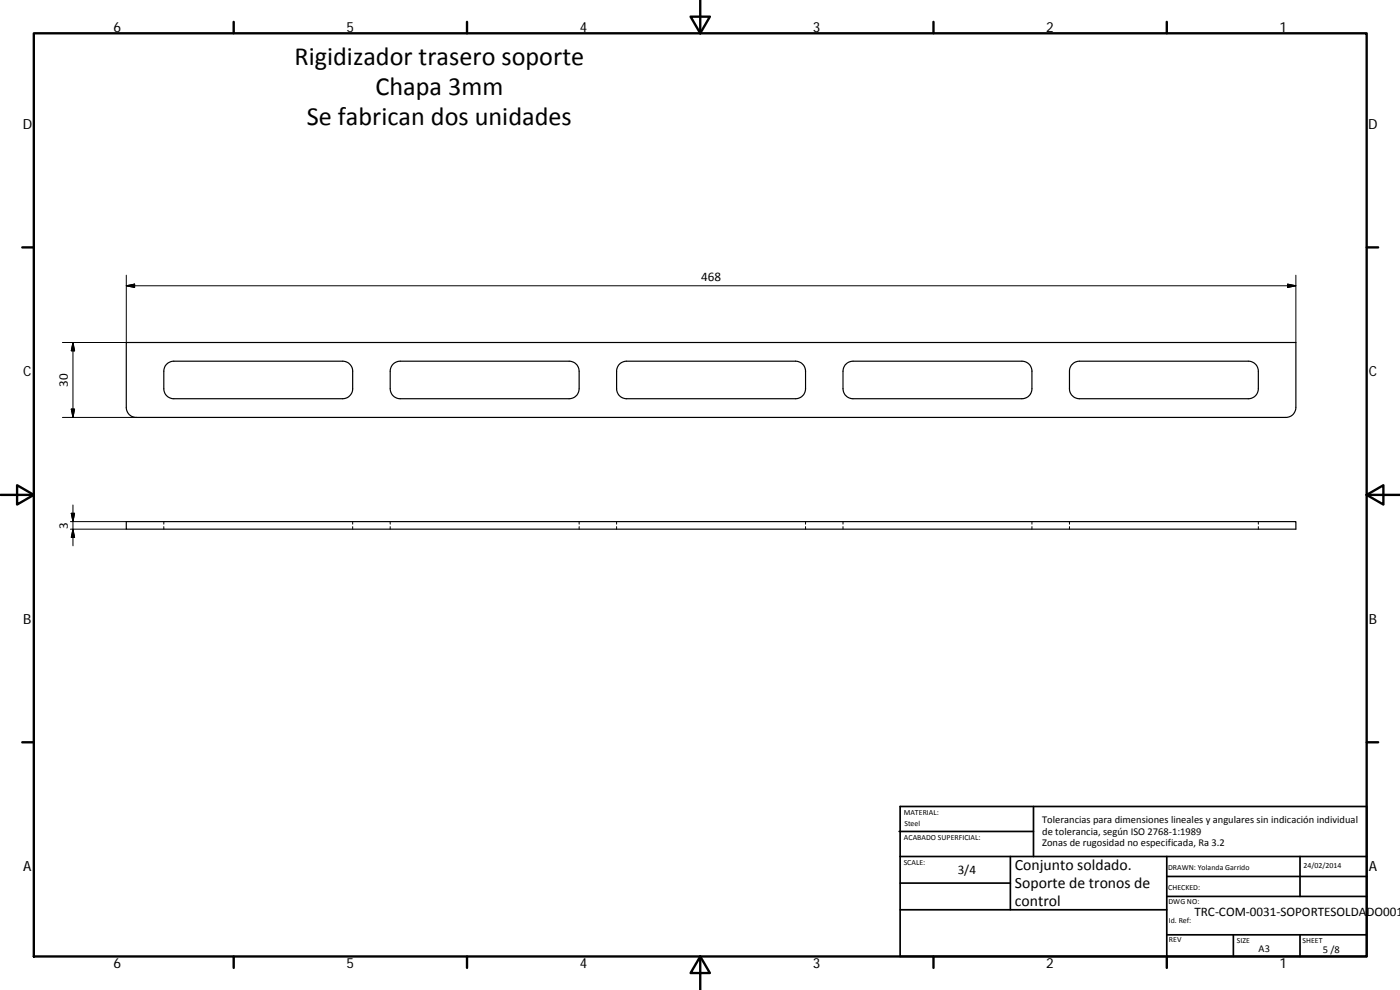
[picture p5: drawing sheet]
<svg xmlns="http://www.w3.org/2000/svg" width="420mm" height="297mm" viewBox="0 0 420 297" stroke-linecap="round" stroke-linejoin="round" font-family="sans-serif">
<path d="M37.9 102.8h351v19.4a2.96 2.96 0 0 1-3 3h-345a2.96 2.96 0 0 1-3-3zM50 109.3l1-.7 1.2-.2h50.7a3 3 0 0 1 2.9 3v5.2a3 3 0 0 1-2.9 3h-50.7a3 3 0 0 1-3-3v-5.6l.3-1.1zM118 109.3l1-.7 1.1-.2h50.7a3 3 0 0 1 3 3v5.2a3 3 0 0 1-3 3h-50.7a3 3 0 0 1-3-3v-5.6zM185.9 109.3l1-.7 1.2-.2h50.6a3 3 0 0 1 3.1 3v5.2a3 3 0 0 1-3.1 3h-50.6a3 3 0 0 1-3.1-3l.1-5.6zM253.6 109.5l.9-.7 1.5-.4h50.7a3 3 0 0 1 3 3v5.2a3 3 0 0 1-3 3h-50.7a3 3 0 0 1-3-3v-5.2zM321.6 109.5l.8-.7 1.5-.4h50.7a3 3 0 0 1 3 3v5.2a3 3 0 0 1-3 3h-50.7a3 3 0 0 1-2.9-3v-5.6zM37.9 156.5h351v2.3h-351z" fill="none" stroke="#000" stroke-width=".36"/>
<g fill="none" stroke="#000" stroke-width=".3">
<path d="M37.9 82.6v20.2h-19.2M37.9 85.7l2.5-.5v1.1zM37.9 85.7h351M386.4 85.2l2.5 .5-2.5 .6zM388.9 82.6v20.2M21.9 102.8v22.4M21.9 102.8l.5 2.5h-1zM18.7 125.2h22.2M21.4 122.7h1l-.5 2.5zM21.1 158.8h16.8M21.1 156.5h16.8M21.4 154h1l-.5 2.5z"/>
<path d="M21.9 151.5v12.3M21.9 158.8l.5 2.4h-1zM49.2 156.5v.8M49.2 158v.8M105.8 156.5v.8M105.8 158v.8M117.1 156.5v.8M117.1 158v.8M173.8 156.5v.8M173.8 158v.8M185 156.5v.8M185 158v.8"/>
<path d="M241.8 156.5v.8M241.8 158v.8M253 156.5v.8M253 158v.8M309.7 156.5v.8M309.7 158v.8M321 156.5v.8M321 158v.8M377.6 156.5v.8M377.6 158v.8"/>
</g>
<g fill="none" stroke="#000" stroke-width=".71">
<path d="M10.1 10h400.1v277h-400.1zM70.1 6.6v3.4M140.2 6.6v3.4M207.3 5h5.8l-2.9 5zM210.2 0v10M280.2 6.6v3.4M350.2 6.6v3.4M6.7 74.2h3.4M410.2 74.2h3.4M.2 148.5h9.9M5.1 145.6l5 2.9-5 2.9zM410.2 148.5l5-2.9v5.8z"/>
<path d="M410.2 148.5h9.9M6.7 222.7h3.4M410.2 222.7h3.4M70.1 287v3.4M140.2 287v3.4M210.2 287l2.9 5h-5.8zM210.2 287v10M280.2 287v3.4M350.2 287v3.4"/>
</g>
<g fill="none" stroke="#000" stroke-width=".51">
<path d="M269.8 249.5h40.4M270.1 257h140.1M270.1 242h140.1v45h-140.1zM303.2 257v16M310.2 242v15M350.2 257v30M390.2 257v12M270.1 273h80.1M270.1 265h33.1M350.2 269h60M350.2 263h60M350.2 280.5h60"/>
<path d="M370.2 280.5v6.5M390.2 280.5v6.5"/>
</g>
<path d="M37.9 85.7l2.5-.5v1.1zM386.4 85.2l2.5 .5-2.5 .6zM21.9 102.8l.5 2.5h-1zM21.4 122.7h1l-.5 2.5zM21.4 154h1l-.5 2.5zM21.9 158.8l.5 2.4h-1z" fill="#000" stroke="#000" stroke-width=".3"/>
<g font-size="7.9">
<text x="88.4" y="19.4">Rigidizador trasero soporte</text>
<text x="112.7" y="28.4">Chapa 3mm</text>
<text x="92.1" y="37.4">Se fabrican dos unidades</text>
</g>
<g font-size="4.7">
<text x="304.6" y="261.2">Conjunto soldado.</text>
<text x="304.6" y="266.6">Soporte de tronos de</text>
<text x="304.6" y="272">control</text>
</g>
<g font-size="4.2">
<text x="34" y="9.6">6</text>
<text x="104" y="9.6">5</text>
<text x="174" y="9.6">4</text>
<text x="244" y="9.6">3</text>
<text x="314" y="9.6">2</text>
<text x="384" y="9.6">1</text>
<text x="6.8" y="38.7">D</text>
<text x="410.6" y="38.7">D</text>
<text x="7" y="112.9">C</text>
<text x="410.8" y="112.9">C</text>
<text x="7" y="187.1">B</text>
<text x="410.8" y="187.1">B</text>
<text x="7" y="261.3">A</text>
<text x="410.8" y="261.3">A</text>
<text x="34" y="290.4">6</text>
<text x="104" y="290.4">5</text>
<text x="174" y="290.4">4</text>
<text x="244" y="290.4">3</text>
<text x="314" y="290.4">2</text>
<text x="384" y="290.4">1</text>
</g>
<g font-size="3.9">
<text x="210.4" y="84.2">468</text>
<text x="20.4" y="116" transform="rotate(-90 20.4 116)">30</text>
<text x="20.4" y="158.6" transform="rotate(-90 20.4 158.6)">3</text>
<text x="287.4" y="262.3">3/4</text>
<text x="358.5" y="274.9">TRC‐COM‐0031‐SOPORTESOLDADO001</text>
</g>
<g font-size="3.1">
<text x="312.8" y="246.8">Tolerancias para dimensiones lineales y angulares sin indicación individual</text>
<text x="312.8" y="250.4">de tolerancia, según ISO 2768‐1:1989</text>
<text x="312.8" y="254">Zonas de rugosidad no especificada, Ra 3.2</text>
<text x="377.7" y="285.6">A3</text>
<text x="397" y="285.9">5 /8</text>
</g>
<g font-size="2.4">
<text x="271.2" y="244.4">MATERIAL:</text>
<text x="271.3" y="251.9">ACABADO SUPERFICIAL:</text>
<text x="271.4" y="247.9">Steel</text>
<text x="271.2" y="259.7">SCALE:</text>
<text x="350.6" y="260.9">DRAWN: Yolanda Garrido</text>
<text x="391.2" y="260.6">24/02/2014</text>
<text x="350.6" y="267">CHECKED:</text>
<text x="350.7" y="271.4">DWG NO:</text>
<text x="350.8" y="276.8">Id. Ref:</text>
<text x="350.8" y="282.8">REV</text>
<text x="371.2" y="282.9">SIZE</text>
<text x="390.9" y="282.9">SHEET</text>
</g>
</svg>
